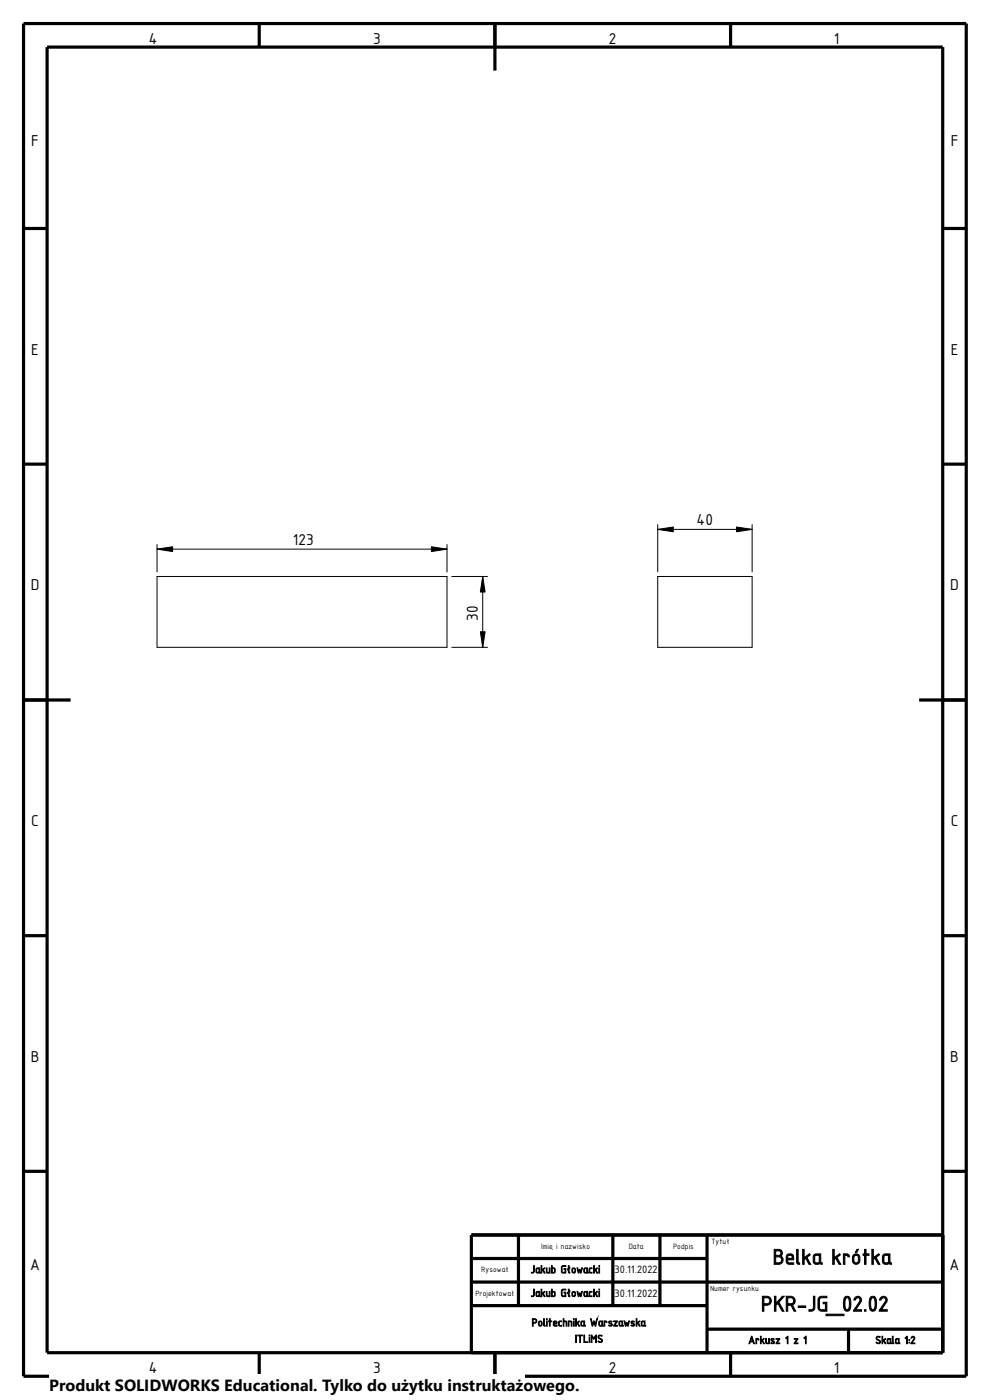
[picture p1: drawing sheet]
<svg xmlns="http://www.w3.org/2000/svg" width="210mm" height="297mm" viewBox="0 0 210 297" stroke-linecap="round" stroke-linejoin="round" font-family="sans-serif">
<g fill="none" stroke="#000" stroke-width=".68" stroke-linecap="butt">
<path d="M5 5h200v287h-200zM10 10h190v277h-190zM55 5v5M105 5v10M155 5v5M5 48.5h5M200 48.5h5M5 98.5h5M200 98.5h5M5 148.5h10M195 148.5h10M5 198.5h5"/>
<path d="M200 198.5h5M5 248.5h5M200 248.5h5M100 267h50M100 272h100M100 277h50M110 262v15M130 262v15M140 262v15M150 262v25M200 262h-100v25M55 287v5"/>
<path d="M105 287v10M150 282h50M155 287v5M180 282v5"/>
</g>
<path d="M33.3 115.5v5.8M33.3 116.5h61.5M94.8 115.5v5.8M139.5 111.3v10M139.5 112.3h20.1M159.6 111.3v10M33.3 122.3h61.5v15h-61.5zM95.8 122.3h7.6M95.8 137.3h7.6M102.4 122.3v15M139.5 122.3h20.1v15h-20.1z" fill="none" stroke="#000" stroke-width=".21"/>
<path d="M33.3 116.5l3.3-.5v1zM91.5 116l3.3 .5-3.3 .5zM139.5 112.3l3.3-.5v1zM156.3 111.8l3.3 .5-3.3 .5zM101.9 134h1l-.5 3.3zM102.4 122.3l.5 3.3h-1z" fill="#000" stroke="#000" stroke-width=".21"/>
<path d="M10.4 291.5h100.9v5.5h-100.9z" fill="#fff"/>
<g font-size="4.9">
<text x="163.9" y="268.2">Belka krótka</text>
<text x="161.4" y="278.2">PKR-JG_02.02</text>
</g>
<g font-size="3.6">
<text x="31.5" y="9.2">4</text>
<text x="79.2" y="9.2">3</text>
<text x="129.2" y="9.2">2</text>
<text x="176.9" y="9.2">1</text>
<text x="6.6" y="30.9">F</text>
<text x="201.7" y="30.9">F</text>
<text x="6.6" y="75.2">E</text>
<text x="201.7" y="75.2">E</text>
<text x="147.8" y="111.4">40</text>
<text x="62.1" y="115.6">123</text>
<text x="6.6" y="125.2">D</text>
<text x="201.6" y="125.2">D</text>
<text x="101.4" y="131.7" transform="rotate(-90 101.4 131.7)">30</text>
<text x="6.6" y="175.2">C</text>
<text x="201.7" y="175.2">C</text>
<text x="6.6" y="225.2">B</text>
<text x="201.6" y="225.2">B</text>
<text x="6.4" y="269.5">A</text>
<text x="201.4" y="269.5">A</text>
<text x="31.5" y="291.2">4</text>
<text x="79.2" y="291.2">3</text>
<text x="129.2" y="291.2">2</text>
<text x="176.9" y="291.2">1</text>
</g>
<text font-size="3.4" x="10.4" y="295.2">Produkt SOLIDWORKS Educational. Tylko do użytku instruktażowego.</text>
<g font-size="2.5">
<text x="112.6" y="270.1">Jakub Głowacki</text>
<text x="112.6" y="275.1">Jakub Głowacki</text>
<text x="130.4" y="270.1">30.11.2022</text>
<text x="130.4" y="275.1">30.11.2022</text>
<text x="112.8" y="281.3">Politechnika Warszawska</text>
<text x="122" y="284.8">ITLiMS</text>
<text x="158.7" y="285.1">Arkusz 1 z 1</text>
<text x="185.7" y="285.1">Skala 1:2</text>
</g>
<g font-size="1.7">
<text x="150.9" y="264">Tytuł</text>
<text x="102.1" y="269.9">Rysował</text>
<text x="114.8" y="264.9">Imię i nazwisko</text>
<text x="133.4" y="264.9">Data</text>
<text x="142.8" y="264.9">Podpis</text>
<text x="100.8" y="274.9">Projektował</text>
<text x="150.6" y="273.9">Numer rysunku</text>
</g>
</svg>
